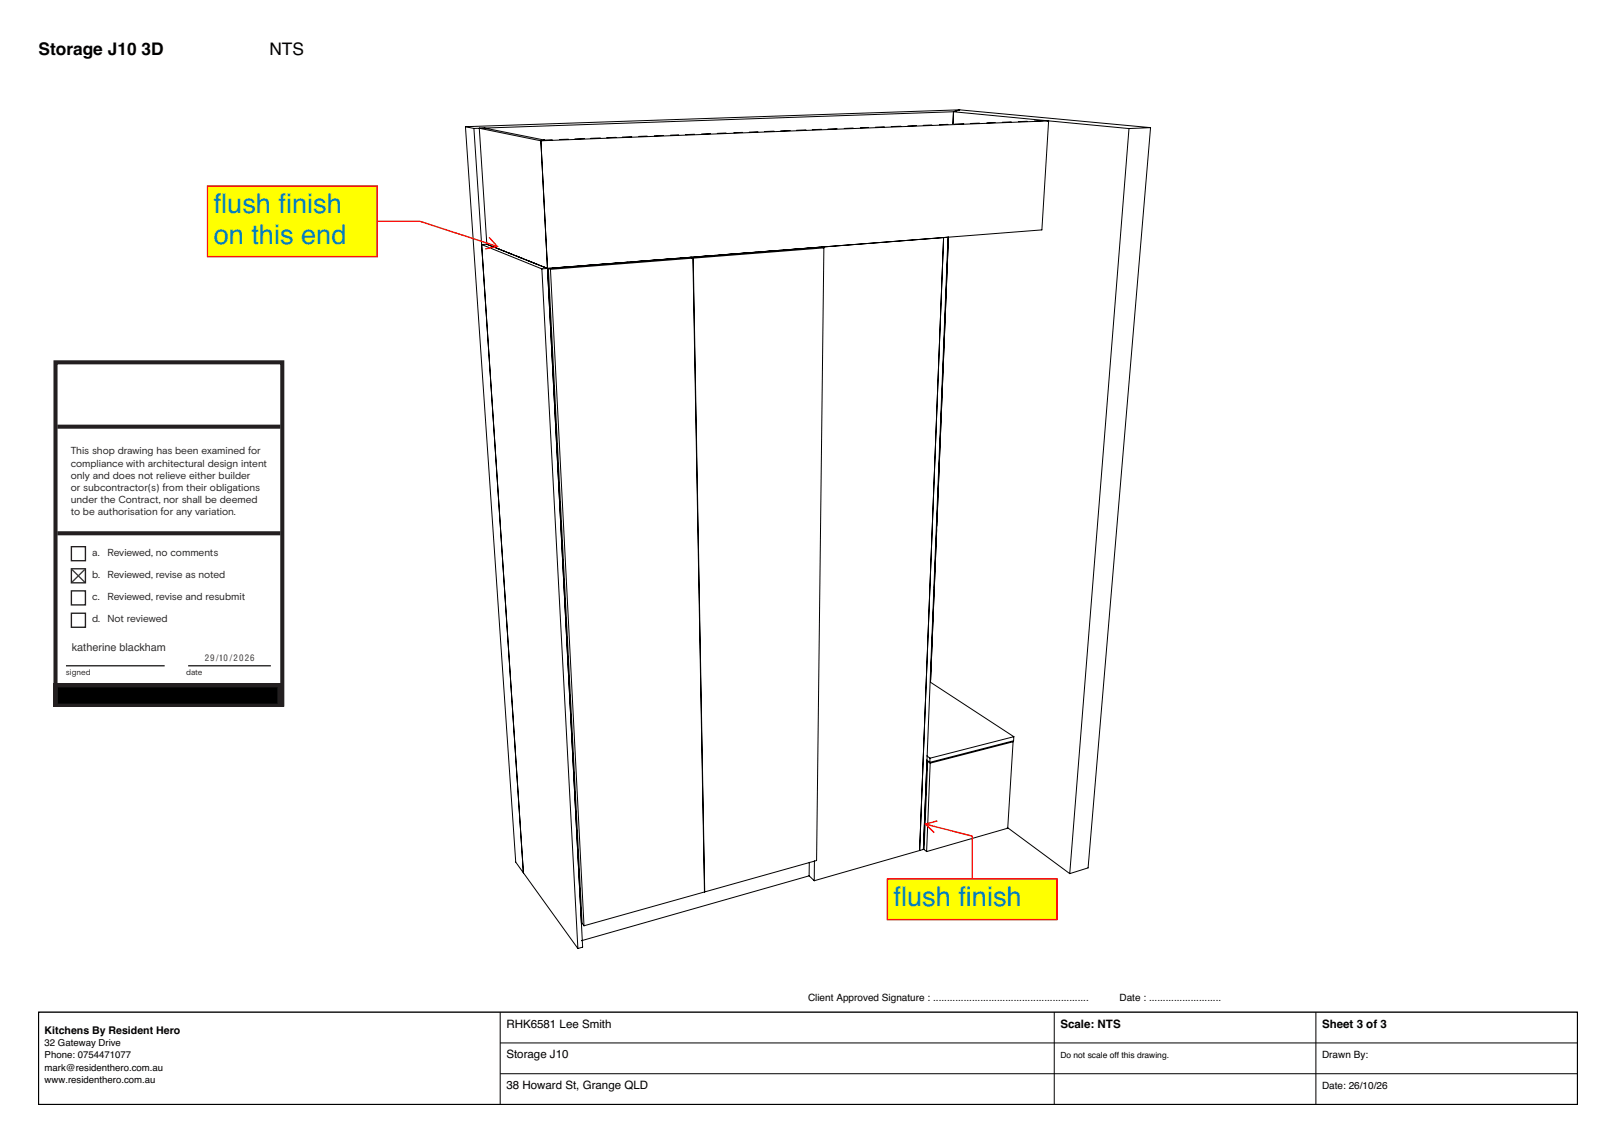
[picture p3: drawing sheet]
<svg xmlns="http://www.w3.org/2000/svg" width="420mm" height="297mm" viewBox="0 0 420 297" stroke-linecap="round" stroke-linejoin="round" font-family="sans-serif">
<g fill="none" stroke="#000" stroke-width=".26">
<path d="M121 32.9l13 191.1 2 2.8M121 32.9l2.2 .5M123.2 33.4l12.8 193.4M124.6 33.3h1.3l15.6 3.1M124.6 33.3l16 3.3M124.6 33.3l1.9 30.2M140.6 36.6l1.7 33.2M141.5 36.4l-.9 .2M143.5 36.3l-2 .1M164.2 35.5l-2.4 .1M168.2 35.4h-2.1M172.4 35.2l-2.3 .1"/>
<path d="M176.4 35l-2.1 .1M180.5 34.9l-2.3 .1M184.6 34.7l-2.3 .1M188.7 34.6l-2.3 .1M193 34.4l-2.3 .1M197 34.2l-2.3 .1M201.2 34.1l-2.5 .1M205.3 33.9l-2.4 .1M209.5 33.8l-2.5 .1M213.5 33.6l-2.4 .1M217.5 33.4l-2.3 .1M221.8 33.3l-2.4 .1"/>
<path d="M225.7 33.1l-2.1 .1M229.8 33l-2.3 .1M234.1 32.8l-2.5 .1M238.2 32.6l-2.3 .1M242.2 32.5l-2.2 .1M246.3 32.3l-2.1 .1M247.8 29l-124.6 4.4M247.8 29l-.1 3.1M247.8 29l45.6 4.4M249.4 28.5l-128.4 4.4M249.4 28.5l-1.6 .5M249.4 28.5l49.6 4.7"/>
<path d="M250.5 32.2l-2.4 .1M254.6 32l-2.4 .1M258.6 31.8l-2.1 .1M262.8 31.7l-2.3 .1M267 31.5l-2.3 .1M271.1 31.4h-2.3M272.1 31.4h.4M272.5 31.4l-1.7 28.3-130 10.2M272.5 31.4l-131.9 5.2M293.4 33.4l-15.4 193.6M299 33.2l-16.2 192.3-4.8 1.5M299 33.2l-5.6 .2"/>
<path d="M125.2 63.5l10.8 163.3M125.2 63.5l15.6 6.4M126.5 63.5l15.8 6.3M126.5 63.5h-1.3M129.2 64.5l.6 .3M130.7 65.1l.4 .2M132 65.6l1 .4M140.8 69.9l9.4 176.6M141.1 69.3l1.2 .5M142.3 69.8l9.1 176.3-1.2 .4M142.7 69.7l-.4 .1M143.1 70l-.6-.2 8.8 170.1 .5 .7"/>
<path d="M143.1 70l8.7 170.6M178.1 67l-1.2 .1M179 66.9l1.1 .2M180.1 67.1l3 164.7-31.3 8.8M180.1 67.1l-37 2.9M184.2 66.5l-4.7 .4 .7 .2M204.9 64.9l-1.2 .1M213.5 64.2l-1.8 .1M213.6 64.3l.5 .1M214.1 64.4l-33.9 2.7M214.1 64.4l-1.9 159.2-29 8.2-3-164.7M246.5 61.6l-4.7 115.7"/>
<path d="M243.4 137.6l-.6 15.1M242.8 153.6l-.9 23.1M241.8 177.3l21.7 14.1M240.8 197.5l.9 .6M240.9 196.4l.8 .6M240.9 197.5l-.9 23.2M241.7 197v1.1M241.8 198.3l21.5-5.6-1.4 22.5-21.1 6.1M241.8 198.3l-.7-.5-.9 22.9 .6 .6M241.8 198.3l-1 23M263.5 191.4l-.1 1.1-21.7 5.6M263.5 191.4l-21.8 5.6"/>
<path d="M261.8 215l16.2 12M136 226.8l14.2 19.7M210.3 227.6l1.3 1.3M210.3 224.1v3.5l-59.2 16.8M211.7 223.7l-.1 5.2M239 221l-27.4 7.9M240 220.7l6.4-159.1-1.2 .1-6.2 159.3M240 220.7l-1 .3"/>
</g>
<path d="M10 263h400v24h-400z" fill="#fff" stroke="#000" stroke-width=".35"/>
<path d="M130 263v24M130 271h280M130 279h280M274 263v24M342 263v24" fill="none" stroke="#000" stroke-width=".26"/>
<path d="M98.2 57.5h11l20.1 6.5M127.1 61.7l2.2 2.3-3.2 .7" fill="none" stroke="#f00" stroke-width=".35"/>
<path d="M53.9 48.3h44.1v18.4h-44.1z" fill="#ff0" stroke="#f00" stroke-width=".35"/>
<path d="M240.5 214.1l12.2 3.2v10.9M243.6 213.3l-3.1 .8 2.3 2.3" fill="none" stroke="#f00" stroke-width=".35"/>
<path d="M230.6 228.4h44.1v10.6h-44.1z" fill="#ff0" stroke="#f00" stroke-width=".35"/>
<path d="M14.4 94.1h59v89h-59zM14.9 110.9h58M14.9 138.6h58" fill="none" stroke="#231f20" stroke-width="1.1" stroke-linecap="butt"/>
<path d="M13.9 177.5h60v6.1h-60z" fill="#231f20"/>
<path d="M17.1 173h25.7M48.9 173h21.5" fill="none" stroke="#231f20" stroke-width=".35"/>
<g fill="#231f20">
<path d="M33.8 101.1h.5v.5a1.03 1.03 0 0 1 1.1-.6 1.03 1.03 0 0 1 .8 1v1.9h-.4v-1.8a.76 .76 0 0 0-.9-.7 .76 .76 0 0 0-.6 1v1.5h-.5z"/>
<path d="M42.3 100.3h.5v.8h.7v.4h-.7v1.9l.7 .2v.4l-.8-.1-.3-.5-.1-1.9h-.4v-.4h.4z"/>
<path d="M48.7 100.3h.5v.8h.6v.4h-.6v1.9l.6 .2v.4l-.7-.1-.4-.5v-1.9h-.5v-.4h.5z"/>
<path d="M57.1 100.3h.5v.8h.6v.4h-.6v1.9l.6 .2v.4l-.7-.1-.4-.5v-1.9h-.5v-.4h.5z"/>
<path d="M40.5 100.3h.4v.8h.7v.4h-.7l.1 1.9 .6 .2v.4l-.8-.1-.3-.5v-1.9h-.5v-.4h.5z"/>
<path d="M44.1 100.3h.4v3.6h-.4z"/>
<path d="M53.7 101.1h.5v.5a1.03 1.03 0 0 1 1.1-.6 1.03 1.03 0 0 1 .8 1v1.9h-.4v-1.8a.76 .76 0 0 0-.9-.7 .76 .76 0 0 0-.6 1v1.5h-.5z"/>
<path d="M58.8 101.1h.4v.5l.5-.5 .6-.1v.4l-.5 .1-.5 .4-.1 2h-.4z"/>
<path d="M19.8 98.1a4.7 4.7 0 0 1 4.6 1.1 4 4 0 0 1 .8 2.5v5.3h-5.4z"/>
<path d="M25.5 98.1h5.4v4.2h-5.4z"/>
<path d="M25.5 102.7h5.4v4.3a4.7 4.7 0 0 1-4.6-1.2 4.3 4.3 0 0 1-.8-3.1z"/>
<path d="M37.2 101.4a1.36 1.36 0 0 1 1.6-.3 1.36 1.36 0 0 1 .8 1.5h-2.3a.98 .98 0 0 0 .8 1 .98 .98 0 0 0 1.1-.6l.3 .2a1.45 1.45 0 0 1-2.2 .5 1.45 1.45 0 0 1-.1-2.3zM37.6 101.6l-.3 .6h1.8a.9 .9 0 0 0-.5-.8 .9 .9 0 0 0-1 .2z"/>
<path d="M45.6 101.4a1.36 1.36 0 0 1 1.6-.3 1.36 1.36 0 0 1 .7 1.5h-2.3a.98 .98 0 0 0 .8 1 .98 .98 0 0 0 1.1-.6l.3 .2a1.45 1.45 0 0 1-2.1 .5 1.45 1.45 0 0 1-.1-2.3zM45.9 101.6l-.3 .6h1.9a.9 .9 0 0 0-.6-.8 .9 .9 0 0 0-1 .2z"/>
<path d="M50.1 102.5a1.5 1.5 0 0 1 3 0 1.5 1.5 0 0 1-3 0zM50.6 102.5a1.05 1.05 0 0 0 2.1 0 1.05 1.05 0 0 0-2.1 0z"/>
<path d="M60.7 100.3h.5v.4h-.5zM60.7 101h.5v2.9h-.5z"/>
<path d="M62 100.3h.5v1.3a1.35 1.35 0 0 1 1.8-.3 1.35 1.35 0 0 1 .4 1.8 1.25 1.25 0 0 1-1 .9 1.25 1.25 0 0 1-1.2-.6v.5h-.5zM62.4 102.5a1.02 1.02 0 0 0 2 0 1.02 1.02 0 0 0-2 0z"/>
<path d="M65.7 101.4a1.36 1.36 0 0 1 1.5-.3 1.36 1.36 0 0 1 .8 1.5h-2.3a.98 .98 0 0 0 .8 1 .98 .98 0 0 0 1.1-.6l.3 .2a1.45 1.45 0 0 1-2.1 .5 1.45 1.45 0 0 1-.1-2.3zM66 101.6l-.3 .6h1.8a.9 .9 0 0 0-.5-.8 .9 .9 0 0 0-1 .2z"/>
</g>
<path d="M18.6 142.1h3.6v3.6h-3.6zM18.6 147.8h3.6v3.6h-3.6zM18.6 153.5h3.6v3.7h-3.6zM18.6 159.3h3.6v3.7h-3.6z" fill="none" stroke="#231f20" stroke-width=".35"/>
<path d="M18.7 147.9l3.3 3.4M22 148l-3.3 3.3" fill="none" stroke="#3d3935" stroke-width=".35"/>
<g fill="#fff" stroke="#fff" stroke-width=".35">
<path d="M17.1 165.4h29.4v6.9h-29.4z"/>
<path d="M17.2 95.7h52.9v12.7h-52.9z"/>
</g>
<path d="M15.2 178.8h56.7v3.9h-56.7z" fill="#000" stroke="#000" stroke-width=".35"/>
<g font-size="7.1" fill="#0080c0">
<text x="55.5" y="55.4">flush finish</text>
<text x="55.5" y="63.5">on this end</text>
<text x="232.2" y="235.4">flush finish</text>
</g>
<g font-size="4.5">
<text x="10" y="14.4">Storage J10 3D</text>
<text x="70" y="14.4">NTS</text>
</g>
<g font-size="3">
<text x="131.6" y="267">RHK6581 Lee Smith</text>
<text x="275.6" y="267">Scale: NTS</text>
<text x="343.6" y="267">Sheet 3 of 3</text>
<text x="131.6" y="275">Storage J10</text>
<text x="131.6" y="283">38 Howard St, Grange QLD</text>
</g>
<text font-size="2.8" fill="#323232" x="18.7" y="169.2">katherine blackham</text>
<text font-size="2.7" x="11.6" y="268.6">Kitchens By Resident Hero</text>
<g font-size="2.6" fill="#231f20">
<text x="18.4" y="118.1">This shop drawing has been examined for</text>
<text x="18.4" y="121.2">compliance with architectural design intent</text>
<text x="18.4" y="124.4">only and does not relieve either builder</text>
<text x="18.4" y="127.6">or subcontractor(s) from their obligations</text>
<text x="18.4" y="130.8">under the Contract, nor shall be deemed</text>
<text x="18.4" y="133.9">to be authorisation for any variation.</text>
<text x="24" y="144.4">a.</text>
<text x="28" y="144.4">Reviewed, no comments</text>
<text x="24" y="150.2">b.</text>
<text x="24" y="155.9">c.</text>
<text x="28" y="150.2">Reviewed, revise as noted</text>
<text x="28" y="155.9">Reviewed, revise and resubmit</text>
<text x="24" y="161.7">d.</text>
<text x="28" y="161.7">Not reviewed</text>
</g>
<g font-size="2.6">
<text x="210" y="260">Client Approved Signature : ........................................................</text>
<text x="291" y="260">Date : ..........................</text>
<text x="343.6" y="275">Drawn By:</text>
<text x="343.6" y="283">Date: 26/10/26</text>
</g>
<g font-size="2.5">
<text x="11.6" y="271.8">32 Gateway Drive</text>
<text x="11.6" y="275">Phone: 0754471077</text>
<text x="11.6" y="278.2">mark@residenthero.com.au</text>
<text x="11.6" y="281.4">www.residenthero.com.au</text>
</g>
<text font-size="2.3" fill="#3d3935" x="53.3" y="171.7">29/10 /2026</text>
<text font-size="2.2" x="275.6" y="275">Do not scale off this drawing.</text>
<g font-size="2.1" fill="#231f20">
<text x="17.1" y="175.5">signed</text>
<text x="48.4" y="175.5">date</text>
</g>
</svg>
